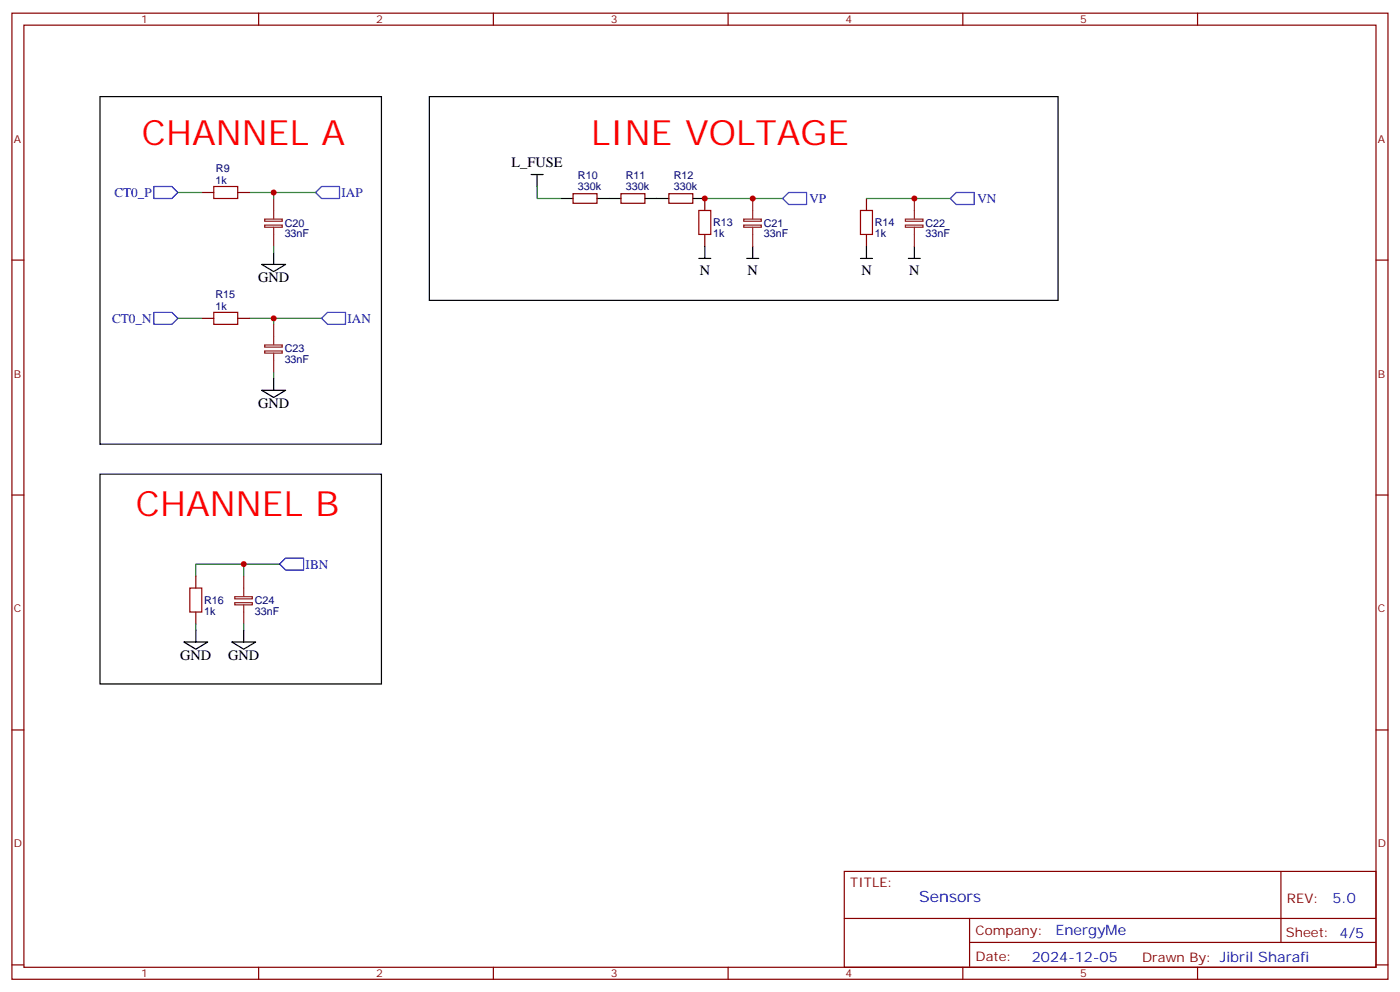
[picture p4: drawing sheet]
<svg xmlns="http://www.w3.org/2000/svg" width="412mm" height="292mm" viewBox="0 0 412 292" stroke-linecap="round" stroke-linejoin="round" font-family="sans-serif">
<g fill="none" stroke="#000" stroke-width=".35">
<path d="M29.5 28.4h82.9v102.3h-82.9zM126.5 28.4h185.2v60h-185.2zM156.5 51.4h3.5M158.2 51.4v3.5M165.3 58.4h3.5M175.9 58.4h7M190 58.4h7M204.1 58.4h3.5M77.1 77.8h7l-3.5 2.1zM80.6 74.3v3.5M205.8 76.1h3.6M207.6 72.5v3.6"/>
<path d="M220 76.1h3.5M221.7 72.5v3.6M253.5 76.1h3.5M255.2 72.5v3.6M267.6 76.1h3.5M269.3 72.5v3.6M77.1 114.9h7l-3.5 2.1zM80.6 111.3v3.6M29.5 139.6h82.9v61.7h-82.9zM54.2 188.9h7l-3.5 2.2zM57.7 185.4v3.5M68.3 188.9h7l-3.5 2.2z"/>
<path d="M71.8 185.4v3.5"/>
</g>
<path d="M45.3 54.9h5.3l1.8 1.8-1.8 1.7h-5.3zM93 56.7l1.7-1.8h5.3v3.5h-5.3zM230.5 58.4l1.8-1.7h5.3v3.5h-5.3zM279.9 58.4l1.8-1.7h5.3v3.5h-5.3zM45.3 91.9h5.3l1.8 1.8-1.8 1.8h-5.3zM94.7 93.7l1.8-1.8h5.3v3.6h-5.3zM82.4 166l1.7-1.7h5.3v3.5h-5.3z" fill="none" stroke="#00f" stroke-width=".35"/>
<g fill="none" stroke="#008700" stroke-width=".35">
<path d="M52.4 56.7h7M73.6 56.7h19.4M80.6 56.7v1.7M158.2 54.9v3.5h7.1M207.6 58.4h22.9M255.2 58.4h24.7M80.6 72.5v1.8M52.4 93.7h7M73.6 93.7h21.1M80.6 93.7v1.8M80.6 109.6v1.7M71.8 166v3.5"/>
<path d="M82.4 166h-24.7v3.5M57.7 183.7v1.7M71.8 183.7v1.7"/>
</g>
<path d="M63 54.9h7v3.5h-7zM205.8 61.9h3.6v7.1h-3.6zM253.5 61.9h3.5v7.1h-3.5zM63 91.9h7v3.6h-7zM55.9 173.1h3.5v7h-3.5z" fill="none" stroke="#a10000" stroke-width=".35"/>
<g fill="none" stroke="#870000" stroke-width=".35">
<path d="M3.5 3.9h405.4v284.3h-405.4zM7 7.4h398.3v277.3h-398.3zM76.2 3.9v3.5M145.3 3.9v3.5M214.5 3.9v3.5M283.6 3.9v3.5M352.8 3.9v3.5M59.4 56.7h3.6M70 56.7h3.6M168.8 57h7.1v2.8h-7.1zM182.9 57h7.1v2.8h-7.1zM197 57h7.1v2.8h-7.1z"/>
<path d="M207.6 58.4v3.5M255.2 58.4v3.5M3.5 76.5h3.5M207.6 69v3.5M255.2 69v3.5M405.3 76.5h3.6M59.4 93.7h3.6M70 93.7h3.6M3.5 145.7h3.5M405.3 145.7h3.6M57.7 169.5v3.6M57.7 180.1v3.6"/>
<path d="M3.5 214.8h3.5M405.3 214.8h3.6M248.7 256.5h156.6v28.2h-156.6zM377.3 256.5v20.9M248.7 270.3h156.5M285.6 277.4h119.6M285.6 270.3v14.1M3.5 284h3.5M76.2 284.7v3.5M145.3 284.7v3.5M214.5 284.7v3.5M283.6 284.7v3.5"/>
<path d="M352.8 284.7v3.5M405.3 284h3.6"/>
</g>
<g fill="none" stroke="#8c2424" stroke-width=".35">
<path d="M80.6 58.4v6M221.7 58.4v6M269.3 58.4v6M78 64.5h5.1v.6h-5.1zM78 66.3h5.1v.6h-5.1zM80.6 66.9v5.6M219.1 64.5h5.2v.6h-5.2zM219.1 66.3h5.2v.6h-5.2zM221.7 66.9v5.6M266.7 64.5h5.2v.6h-5.2zM266.7 66.3h5.2v.6h-5.2zM269.3 66.9v5.6"/>
<path d="M80.6 95.5v6M78 101.5h5.1v.7h-5.1zM78 103.3h5.1v.6h-5.1zM80.6 103.9v5.7M69.1 175.6h5.2v.6h-5.2zM69.1 177.4h5.2v.6h-5.2zM71.8 169.5v6M71.8 178v5.7"/>
</g>
<g fill="#c00">
<circle cx="71.8" cy="166" r=".88"/>
<circle cx="207.6" cy="58.4" r=".88"/>
<circle cx="221.7" cy="58.4" r=".88"/>
<circle cx="269.3" cy="58.4" r=".88"/>
<circle cx="80.6" cy="56.7" r=".88"/>
<circle cx="80.6" cy="93.7" r=".88"/>
</g>
<g font-size="10.2" fill="#f00">
<text x="41.8" y="42.5">CHANNEL A</text>
<text x="174.1" y="42.5">LINE VOLTAGE</text>
<text x="40" y="151.9">CHANNEL B</text>
</g>
<text font-size="4.6" fill="#00f" x="270.8" y="265.5">Sensors</text>
<g font-size="4.2">
<text x="150.7" y="49.2">L_FUSE</text>
<text x="76" y="83.1">GND</text>
<text x="206.1" y="81">N</text>
<text x="220.2" y="81">N</text>
<text x="253.7" y="81">N</text>
<text x="267.8" y="81">N</text>
<text x="76" y="120.2">GND</text>
<text x="53.1" y="194.2">GND</text>
<text x="67.2" y="194.2">GND</text>
</g>
<g font-size="4.2" fill="#00f">
<text x="392.5" y="265.7">5.0</text>
<text x="310.9" y="275.3">EnergyMe</text>
<text x="303.9" y="283.1">2024-12-05</text>
</g>
<g font-size="3.9" fill="#00f">
<text x="33.7" y="57.9">CT0_P</text>
<text x="100.6" y="58">IAP</text>
<text x="238.4" y="59.7">VP</text>
<text x="287.9" y="59.7">VN</text>
<text x="33" y="95">CT0_N</text>
<text x="102.4" y="95">IAN</text>
<text x="90" y="167.4">IBN</text>
</g>
<g font-size="3.9" fill="#800">
<text x="250.5" y="261.1">TITLE:</text>
<text x="379.1" y="265.7">REV:</text>
<text x="287.4" y="275.3">Company:</text>
<text x="378.7" y="275.9">Sheet: 4/5</text>
<text x="287.4" y="282.9">Date:</text>
<text x="336.4" y="283">Drawn By: Jibril Sharafi</text>
</g>
<g font-size="3.2" fill="#800">
<text x="41.6" y="6.9">1</text>
<text x="110.8" y="6.9">2</text>
<text x="179.9" y="6.9">3</text>
<text x="249" y="6.9">4</text>
<text x="318.2" y="6.9">5</text>
<text x="4" y="42">A</text>
<text x="405.9" y="42">A</text>
<text x="4" y="111.1">B</text>
<text x="405.9" y="111.1">B</text>
<text x="4" y="180.3">C</text>
<text x="405.9" y="180.3">C</text>
<text x="4" y="249.4">D</text>
<text x="405.9" y="249.4">D</text>
<text x="41.6" y="287.7">1</text>
<text x="110.8" y="287.7">2</text>
<text x="179.9" y="287.7">3</text>
<text x="249" y="287.7">4</text>
<text x="318.2" y="287.7">5</text>
</g>
<g font-size="3.2" fill="#000080">
<text x="63.6" y="50.7">R9</text>
<text x="170.2" y="52.8">R10</text>
<text x="184.3" y="52.8">R11</text>
<text x="198.5" y="52.8">R12</text>
<text x="63.5" y="54.3">1k</text>
<text x="170.2" y="56">330k</text>
<text x="184.3" y="56">330k</text>
<text x="198.4" y="56">330k</text>
<text x="83.9" y="69.8">33nF</text>
<text x="83.9" y="66.7">C20</text>
<text x="210.1" y="69.8">1k</text>
<text x="210.1" y="66.7">R13</text>
<text x="225" y="69.8">33nF</text>
<text x="225" y="66.7">C21</text>
<text x="257.7" y="69.8">1k</text>
<text x="257.7" y="66.7">R14</text>
<text x="272.6" y="69.8">33nF</text>
<text x="272.6" y="66.7">C22</text>
<text x="63.5" y="87.8">R15</text>
<text x="63.5" y="91.3">1k</text>
<text x="83.9" y="106.8">33nF</text>
<text x="83.9" y="103.7">C23</text>
<text x="60.1" y="177.8">R16</text>
<text x="75" y="177.8">C24</text>
<text x="60.1" y="181">1k</text>
<text x="75" y="180.9">33nF</text>
</g>
</svg>
